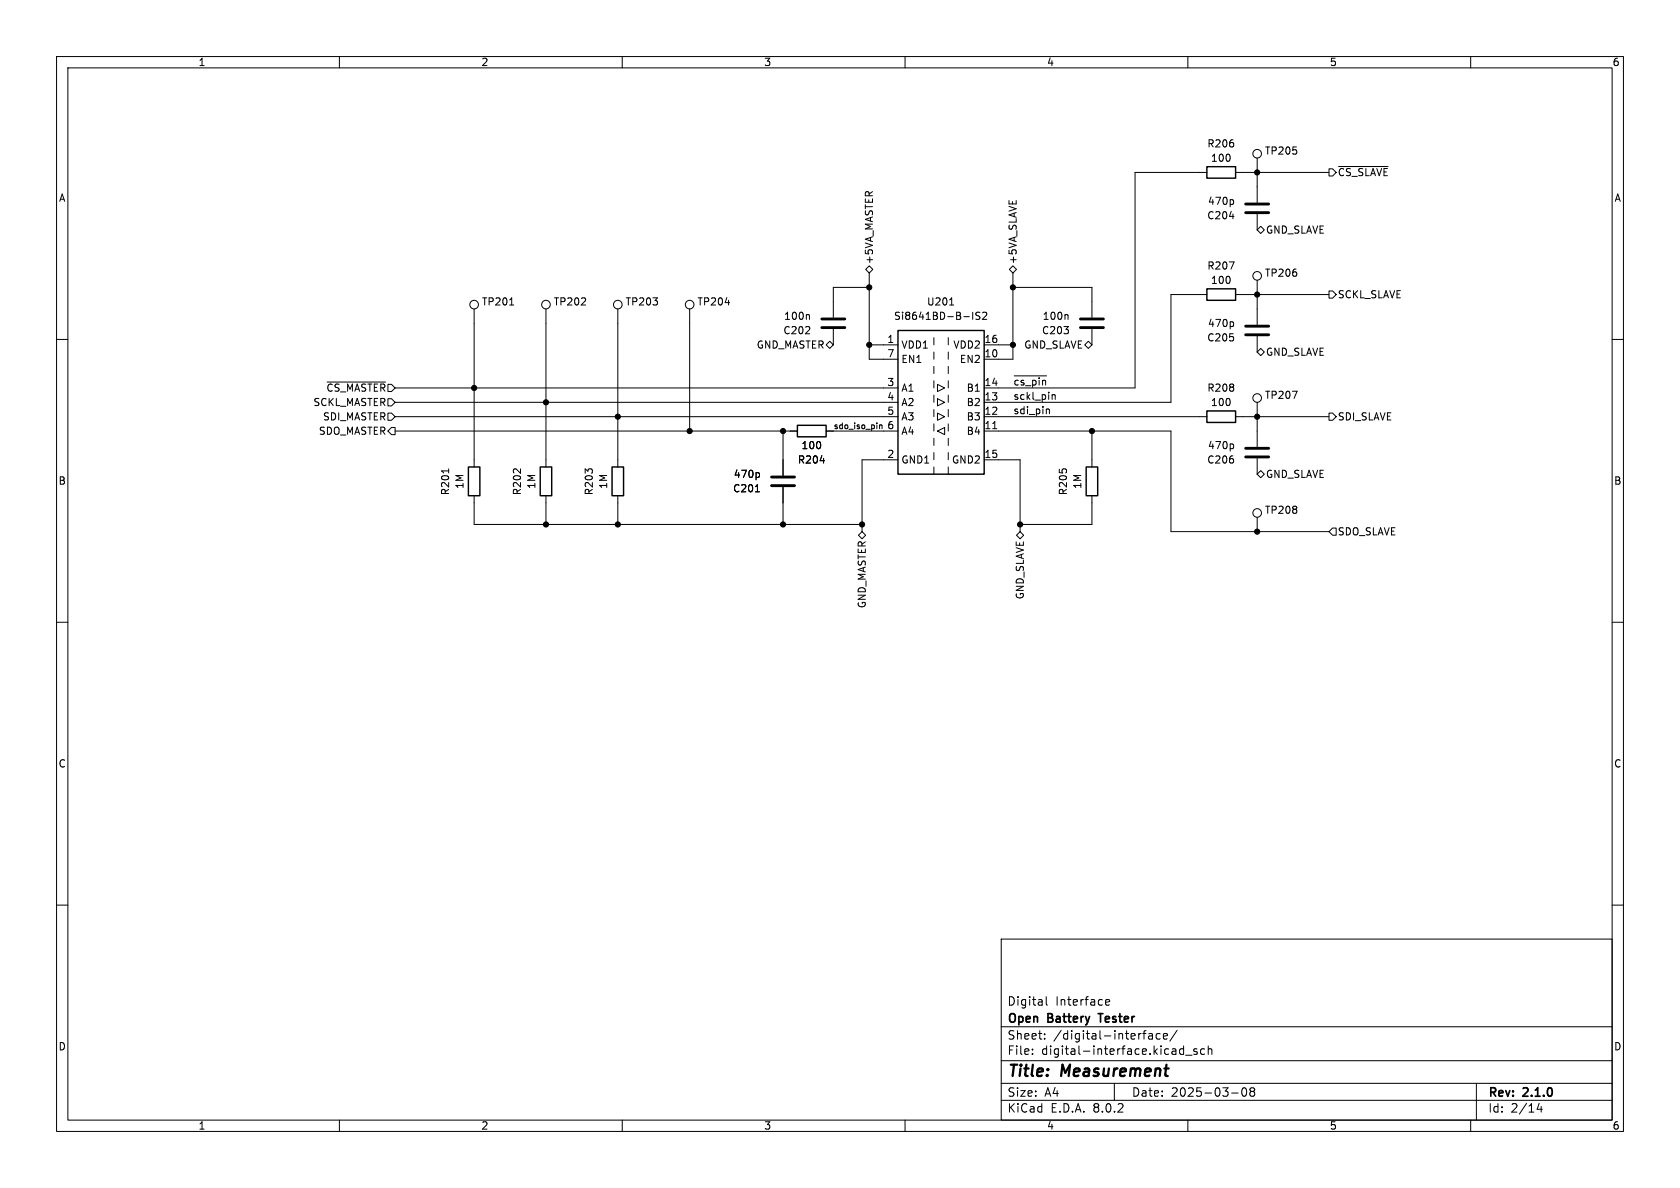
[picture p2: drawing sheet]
<svg xmlns="http://www.w3.org/2000/svg" width="297mm" height="210mm" viewBox="0 0 297 210" stroke-linecap="round" stroke-linejoin="round" font-family="sans-serif">
<g fill="none" stroke="#000" stroke-width=".18">
<path d="M10 10h277v190h-277zM12 12h273v186h-273zM60 10v2M110 10v2M160 10v2M210 10v2M260 10v2M213.4 30.5h-12.7v38.1h-26.7M217.4 38.3h.7M217.8 35.3l.3 .2v.4l-.3 .2M218.4 30.5h16.5M222.2 27.9v7.9"/>
<path d="M222.2 37.8v2.8M234.9 29.8h.7l.6 .7-.6 .6h-.7zM236.6 29.4h8.8M10 60h2M83.8 54.6v28M90.1 53.9h.7M96.5 54.6v28M109.2 54.6v28M121.9 54.6v21.6M128.2 53.5h.8M142.9 55.6l.2 .2v.7M147.3 58.2v2.8"/>
<path d="M153 47.6l.7-.6 .6 .6-.6 .7zM153.7 50.8h-6.4v5.3M153.7 48.3v15.2h5M165.1 59.7v1.3M167.6 59.7v1.3M167.9 53.9h.7M172 55.2v1.3M173.2 55.3l-.4-.1-.3 .2 .1 .3 .6 .3v.3l-.2 .2-.5-.1M173.7 55.3l.5-.1 .2 .4-.7 .9h.7M178.4 47.6l.7-.6 .6 .6-.6 .7zM179.1 50.8h13.9v5.3M179.1 48.3v15.2h-5.1"/>
<path d="M188.6 55.6l.2 .2v.7M193 58.2v2.8M213.4 52.1h-6.4v19h-33M217.3 46.3h.9l-.6 1.3M217.8 56.9l.3 .2v.4l-.3 .2M218.4 52.1h16.5M222.2 40.6l.7-.6 .6 .6-.6 .7zM222.2 49.5v7.9M222.2 59.4v2.8M234.9 51.4h.7l.6 .7-.6 .6h-.7zM285 60h2M57.8 67.5h10.4"/>
<path d="M68.6 70.5h.6l.6 .6-.6 .7h-.6zM68.6 73h.6l.6 .7-.6 .6h-.6zM69.2 75.6h.6v1.2h-.6l-.6-.6zM69.8 73.7h88.9M69.8 76.2h71.2M69.8 71.1h88.9M69.8 68.6h88.9M138.4 76.2v7.9M146 61l.7-.7 .6 .7-.6 .6zM146 76.2h12.7M153.7 61h5M155.5 75.1v.7"/>
<path d="M155.5 75.2h.4v.6M165.1 62.2v1.3M165.1 64.8v1.2M165.1 67.3v1.3M165.1 69.9v1.2M165.1 72.4v1.3M165.1 74.9v1.3M165.1 77.5v1.2M165.7 76.2l1.3-.6v1.2zM165.7 70.5l1.3 .6-1.3 .7zM165.7 67.9l1.3 .7-1.3 .6zM165.7 73l1.3 .7-1.3 .6z"/>
<path d="M167.6 62.2v1.3M167.6 64.8v1.2M167.6 67.3v1.3M167.6 69.9v1.2M167.6 72.4v1.3M167.6 74.9v1.3M167.6 77.5v1.2M174 73.7h39.4M174 76.2h33v17.8h27.9M174 61h5.1M175.5 75.8h.7M179.3 66.4h5.7"/>
<path d="M185.2 72.3l.3 .2v.6M186 69.8v.8M186 69.9l.2-.1h.3v.8M191.8 61l.6-.7 .6 .7-.6 .6zM193 76.2v6.4M217.8 78.5l.3 .2v.4l-.3 .2M218.4 73.7h16.5M222.2 62.2l.7-.6 .6 .6-.6 .7zM222.2 71.1v7.9M228.5 69.2h.8l-.5 1.2M234.9 73h.7l.6 .7-.6 .6h-.7zM79.3 82.9v.7"/>
<path d="M83.8 87.6v5.1h68.6M96.5 87.6v5.1M109.2 87.6v5.1M133.5 86.9h.8M134 83.6l.3 .2v.4l-.3 .2M138.4 86.1v6.6M145 81.4h.8M151.8 94.6l.6-.6 .6 .6-.6 .7zM158.7 81.3h-6.3v12.7M165.1 80v1.3M165.1 82.6v1.2M167.6 80v1.3"/>
<path d="M167.6 82.6v1.2M174 81.3h6.3v12.7M179.7 94.6l.6-.6 .7 .6-.7 .7zM193 87.6v5.1h-12.7M222.2 83.8l.7-.6 .6 .6-.6 .7zM222.2 81v2.8M222.2 91.4v2.6M235.6 93.3h.6v1.3h-.6l-.7-.6zM10 110h2M285 110h2M10 160h2M285 160h2"/>
<path d="M177 166h108v32h-108zM185 176.2v1.3l.2 .2M195.5 177.2l.7-.1-.1-.3-.4-.1-.2 .2v.7h.6M60 198v2M110 198v2M160 198v2M177 194.5h108M177 191.5h108M177 187.5h108M177 181.5h108M182.5 186.3v.1M182.5 185.5v.1"/>
<path d="M184.7 183.6v.1M184.7 182.8v.1M197 191.5v3M202 182.7h.6M202.6 182.2l-.3 .1M203.1 182.8h.6v.9M203.7 183.1h-.5a.29 .29 0 0 0-.2 .3 .29 .29 0 0 0 .2 .3l.5-.1M205.1 182.8l-.4-.1-.3 .3v.4l.1 .2h.6M205.7 183.2l.7-.1-.1-.3-.4-.1-.2 .2v.7h.6M208.1 182.1l-1.3 2M208.7 186.3h.5M208.7 185.5h.5"/>
<path d="M209.2 184.9v1.5M209.6 186.5h1.1M210 198v2M211.6 185.5l-.4-.1-.2 .2 .1 .2 .5 .2v.3h-.6M213 185.5l-.5-.1-.3 .3v.4l.2 .2h.6M213.6 185.5l.2-.1 .4 .1v.9M213.6 184.9v1.5M217.7 193.2h1.2M219.7 192.4l.2-.1a.81 .81 0 0 1 .6 .6 .81 .81 0 0 1-.3 .8l-.2 .1a.81 .81 0 0 1-.3-1.4zM221.2 192.9l-.2-.2 .2-.4 .5 .1 .1 .2-.3 .3M221.2 192.9l-.2 .3v.3l.2 .3 .5-.1 .1-.2-.1-.4-.2-.2M221.2 192.9h.3"/>
<path d="M260 198v2M261 191.5v6.5M272.1 195l-.4 1.1h1M272.5 195.6v1"/>
<circle cx="222.2" cy="27.2" r=".76"/>
<circle cx="83.8" cy="53.8" r=".76"/>
<circle cx="96.5" cy="53.8" r=".76"/>
<circle cx="109.2" cy="53.8" r=".76"/>
<circle cx="121.9" cy="53.8" r=".76"/>
<circle cx="222.2" cy="48.8" r=".76"/>
<circle cx="222.2" cy="70.4" r=".76"/>
<circle cx="222.2" cy="90.7" r=".76"/>
</g>
<path d="M194.1 179.2h.9" fill="none" stroke="#000" stroke-width=".3"/>
<path d="M213.4 29.5h5v2h-5zM158.7 58.4h15.3v25.4h-15.3zM213.4 51.1h5v2h-5zM141 75.2h5v2h-5zM213.4 72.6h5v2.1h-5zM82.8 82.6h2v5h-2zM95.5 82.6h2v5h-2zM108.2 82.6h2v5h-2zM192 82.6h2.1v5h-2.1z" fill="none" stroke="#000" stroke-width=".25"/>
<path d="M220.2 36.1h4.1M220.2 37.6h4.1M145.3 56.4h4.1M145.3 57.9h4.1M191 56.4h4.1M191 57.9h4.1M220.2 57.7h4.1M220.2 59.2h4.1M220.2 79.2h4.1M136.4 84.3h4.1M136.4 85.9h4.1M220.2 80.8h4.1" fill="none" stroke="#000" stroke-width=".51"/>
<g fill="#000" stroke="#000" stroke-width=".18">
<circle cx="222.2" cy="30.5" r=".46"/>
<circle cx="153.7" cy="50.8" r=".46"/>
<circle cx="179.1" cy="50.8" r=".46"/>
<circle cx="222.2" cy="52.1" r=".46"/>
<circle cx="83.8" cy="68.6" r=".46"/>
<circle cx="96.5" cy="71.1" r=".46"/>
<circle cx="109.2" cy="73.7" r=".46"/>
<circle cx="121.9" cy="76.2" r=".46"/>
<circle cx="138.4" cy="76.2" r=".46"/>
<circle cx="153.7" cy="61" r=".46"/>
<circle cx="179.1" cy="61" r=".46"/>
<circle cx="193" cy="76.2" r=".46"/>
<circle cx="222.2" cy="73.7" r=".46"/>
<circle cx="96.5" cy="92.7" r=".46"/>
<circle cx="109.2" cy="92.7" r=".46"/>
<circle cx="138.4" cy="92.7" r=".46"/>
<circle cx="152.4" cy="92.7" r=".46"/>
<circle cx="180.3" cy="92.7" r=".46"/>
<circle cx="222.2" cy="94" r=".46"/>
</g>
<g font-size="2.8">
<text x="178" y="190.9">Title:</text>
<text x="187.7" y="190.9">Measurement</text>
</g>
<g font-size="2.1">
<text x="178" y="178">Digital</text>
<text x="186.6" y="178">Interface</text>
<text x="178" y="184">Sheet:</text>
<text x="178" y="181.2">Open</text>
<text x="185.3" y="181.2">Battery</text>
<text x="186.2" y="184">/digital-interface/</text>
<text x="195" y="181.2">Tester</text>
<text x="178" y="186.7">File:</text>
<text x="184.1" y="186.7">digital-interface.kicad_sch</text>
<text x="178" y="196.9">KiCad</text>
<text x="178" y="194.1">Size:</text>
<text x="184.7" y="194.1">A4</text>
<text x="185.7" y="196.9">E.D.A.</text>
<text x="193.3" y="196.9">8.0.2</text>
<text x="200" y="194.1">Date:</text>
<text x="207" y="194.1">2025-03-08</text>
<text x="263" y="194.3">Rev:</text>
<text x="263" y="196.9">Id:</text>
<text x="267.1" y="196.9">2/14</text>
<text x="269.4" y="194.3">2.1.0</text>
</g>
<g font-size="1.8">
<text x="35" y="11.9">1</text>
<text x="85" y="11.9">2</text>
<text x="135" y="11.9">3</text>
<text x="185" y="11.9">4</text>
<text x="235" y="11.9">5</text>
<text x="285" y="11.9">6</text>
<text x="213.3" y="26.3">R206</text>
<text x="214" y="28.8">100</text>
<text x="223.5" y="27.5">TP205</text>
<text x="10.3" y="35.9">A</text>
<text x="236.4" y="31.3">~{CS_SLAVE}</text>
<text x="285.3" y="35.9">A</text>
<text x="213.3" y="39">C204</text>
<text x="213.4" y="36.4">470p</text>
<text x="223.7" y="41.5">GND_SLAVE</text>
<text x="154.5" y="46.8" transform="rotate(-90 154.5 46.8)">+5VA_MASTER</text>
<text x="179.9" y="46.8" transform="rotate(-90 179.9 46.8)">+5VA_SLAVE</text>
<text x="213.3" y="47.9">R207</text>
<text x="214" y="50.4">100</text>
<text x="223.5" y="49.1">TP206</text>
<text x="236.4" y="52.9">SCKL_SLAVE</text>
<text x="85.1" y="54.2">TP201</text>
<text x="97.8" y="54.2">TP202</text>
<text x="110.5" y="54.2">TP203</text>
<text x="123.2" y="54.2">TP204</text>
<text x="138.4" y="59.3">C202</text>
<text x="138.5" y="56.7">100n</text>
<text x="158" y="56.7">Si8641BD-B-IS2</text>
<text x="163.8" y="54.2">U201</text>
<text x="184.1" y="59.3">C203</text>
<text x="184.2" y="56.7">100n</text>
<text x="213.4" y="58">470p</text>
<text x="133.7" y="61.8">GND_MASTER</text>
<text x="156.8" y="60.7">1</text>
<text x="156.8" y="63.2">7</text>
<text x="159.3" y="61.8">VDD1</text>
<text x="159.3" y="64.4">EN1</text>
<text x="168.4" y="61.8">VDD2</text>
<text x="169.6" y="64.4">EN2</text>
<text x="173.9" y="63.2">10</text>
<text x="173.9" y="60.7">16</text>
<text x="181" y="61.8">GND_SLAVE</text>
<text x="213.3" y="60.6">C205</text>
<text x="223.7" y="63.1">GND_SLAVE</text>
<text x="55.3" y="72">SCKL_MASTER</text>
<text x="57.6" y="69.4">~{CS_MASTER}</text>
<text x="156.8" y="68.3">3</text>
<text x="156.8" y="70.9">4</text>
<text x="159.3" y="69.4">A1</text>
<text x="159.3" y="72">A2</text>
<text x="170.8" y="72">B2</text>
<text x="170.8" y="69.4">B1</text>
<text x="173.9" y="70.9">13</text>
<text x="173.9" y="68.3">14</text>
<text x="179.1" y="70.8">sckl_pin</text>
<text x="179.1" y="68.2">~{cs_pin}</text>
<text x="213.3" y="69.4">R208</text>
<text x="214" y="72">100</text>
<text x="223.5" y="70.7">TP207</text>
<text x="56.3" y="77.1">SDO_MASTER</text>
<text x="57" y="74.5">SDI_MASTER</text>
<text x="156.8" y="73.4">5</text>
<text x="156.8" y="75.9">6</text>
<text x="159.3" y="74.5">A3</text>
<text x="159.3" y="77.1">A4</text>
<text x="170.8" y="77.1">B4</text>
<text x="170.8" y="74.5">B3</text>
<text x="173.9" y="75.9">11</text>
<text x="173.9" y="73.4">12</text>
<text x="179.1" y="73.3">sdi_pin</text>
<text x="236.4" y="74.5">SDI_SLAVE</text>
<text x="141" y="82.1">R204</text>
<text x="141.6" y="79.6">100</text>
<text x="156.8" y="81">2</text>
<text x="159.3" y="82.1">GND1</text>
<text x="168.2" y="82.1">GND2</text>
<text x="173.9" y="81">15</text>
<text x="213.3" y="82.1">C206</text>
<text x="213.4" y="79.6">470p</text>
<text x="10.3" y="85.9">B</text>
<text x="79.6" y="87.6" transform="rotate(-90 79.6 87.6)">R201</text>
<text x="82.1" y="86.5" transform="rotate(-90 82.1 86.5)">1M</text>
<text x="92.3" y="87.6" transform="rotate(-90 92.3 87.6)">R202</text>
<text x="94.8" y="86.5" transform="rotate(-90 94.8 86.5)">1M</text>
<text x="105" y="87.6" transform="rotate(-90 105 87.6)">R203</text>
<text x="107.5" y="86.5" transform="rotate(-90 107.5 86.5)">1M</text>
<text x="129.5" y="87.2">C201</text>
<text x="129.6" y="84.7">470p</text>
<text x="188.8" y="87.6" transform="rotate(-90 188.8 87.6)">R205</text>
<text x="191.4" y="86.5" transform="rotate(-90 191.4 86.5)">1M</text>
<text x="223.7" y="84.7">GND_SLAVE</text>
<text x="285.3" y="85.9">B</text>
<text x="223.5" y="91">TP208</text>
<text x="236.4" y="94.8">SDO_SLAVE</text>
<text x="153.3" y="107.6" transform="rotate(-90 153.3 107.6)">GND_MASTER</text>
<text x="181.2" y="106" transform="rotate(-90 181.2 106)">GND_SLAVE</text>
<text x="10.3" y="135.9">C</text>
<text x="285.3" y="135.9">C</text>
<text x="10.3" y="185.9">D</text>
<text x="285.3" y="185.9">D</text>
<text x="35" y="199.9">1</text>
<text x="85" y="199.9">2</text>
<text x="135" y="199.9">3</text>
<text x="185" y="199.9">4</text>
<text x="235" y="199.9">5</text>
<text x="285" y="199.9">6</text>
</g>
<text font-size="1.4" x="147.3" y="75.9">sdo_iso_pin</text>
</svg>
